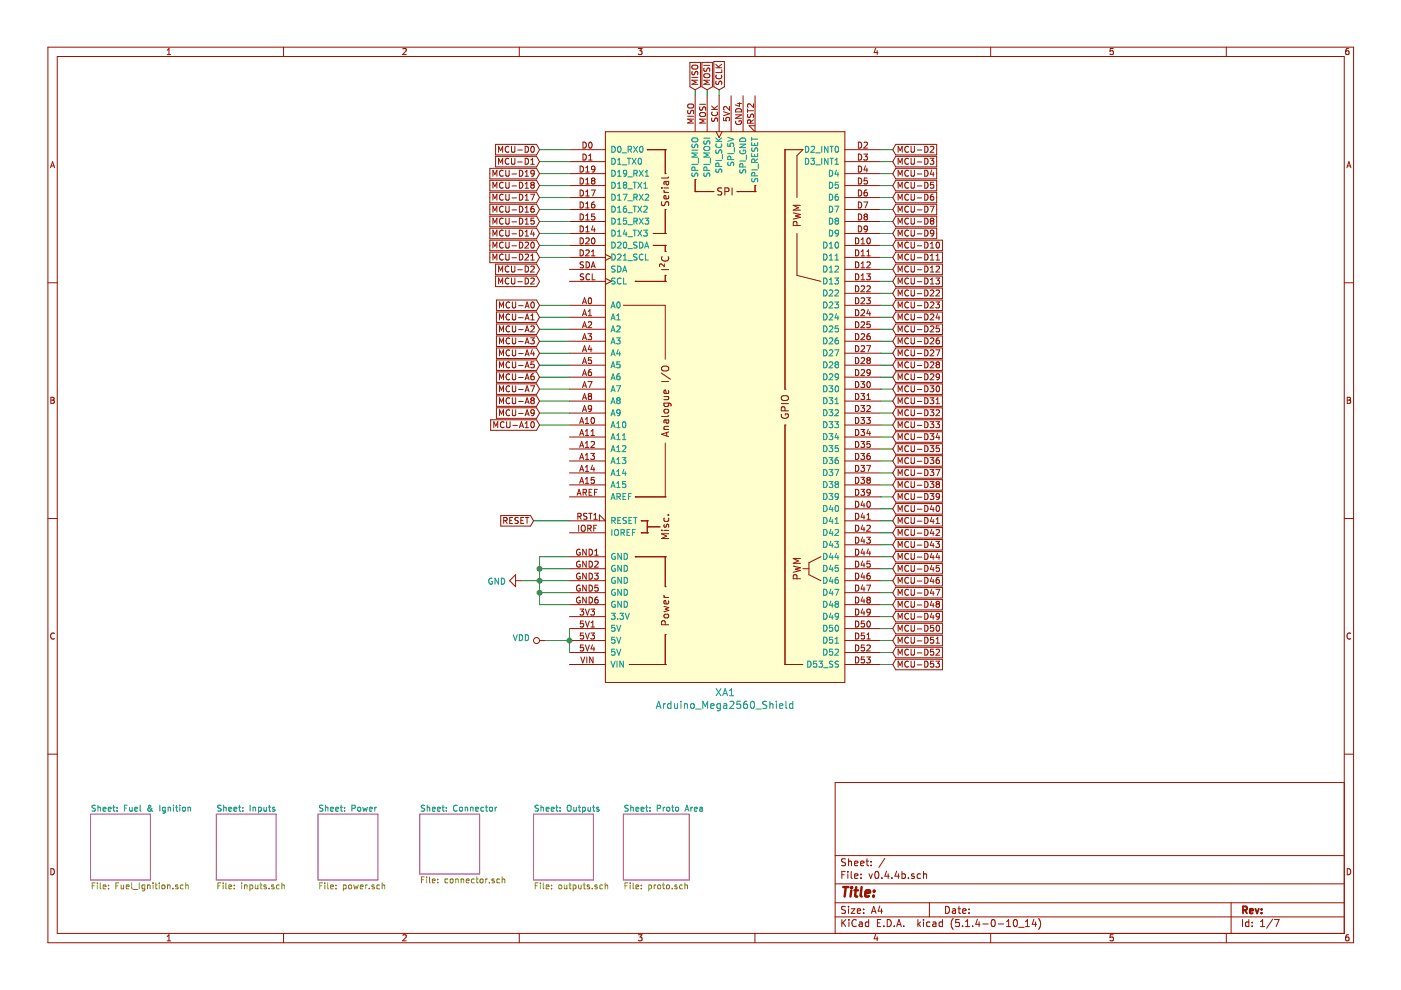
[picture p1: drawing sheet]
EESchema Schematic File Version 4
LIBS:v0.4.4b-cache
EELAYER 30 0
EELAYER END
$Descr A4 11693 8268
encoding utf-8
Sheet 1 7
Title ""
Date ""
Rev ""
Comp ""
Comment1 ""
Comment2 ""
Comment3 ""
Comment4 ""
$EndDescr
$Comp
L Arduino:Arduino_Mega2560_Shield XA1
U 1 1
P 6050 3400
F 0 "XA1" H 6050 1019 60  0000 C CNN
F 1 "Arduino_Mega2560_Shield" H 6050 913 60  0000 C CNN
F 2 "Shields:Arduino_Mega2560_Shield_IO_Only" H 6750 6150 60  0001 C CNN
F 3 "" H 6750 6150 60  0001 C CNN
	1    6050 3400
	1    0    0    -1  
$EndComp
$Sheet
S 750  6800 500  550 
U 5CD18C17
F0 "Fuel & Ignition" 50
F1 "Fuel_Ignition.sch" 50
$EndSheet
$Sheet
S 1800 6800 500  550 
U 5CD18D89
F0 "Inputs" 50
F1 "inputs.sch" 50
$EndSheet
$Sheet
S 2650 6800 500  550 
U 5CD18EC3
F0 "Power" 50
F1 "power.sch" 50
$EndSheet
$Sheet
S 3500 6800 500  500 
U 5CD19033
F0 "Connector" 50
F1 "connector.sch" 50
$EndSheet
$Sheet
S 4450 6800 500  550 
U 5CD191F5
F0 "Outputs" 50
F1 "outputs.sch" 50
$EndSheet
$Comp
L power:GND #PWR01
U 1 1
P 4350 4850
F 0 "#PWR01" H 4350 4600 50  0001 C CNN
F 1 "GND" V 4355 4722 50  0000 R CNN
F 2 "" H 4350 4850 50  0001 C CNN
F 3 "" H 4350 4850 50  0001 C CNN
	1    4350 4850
	0    1    1    0   
$EndComp
Wire Wire Line
	4750 4650 4500 4650
Wire Wire Line
	4500 4650 4500 4750
Wire Wire Line
	4500 4850 4350 4850
Wire Wire Line
	4750 5050 4500 5050
Wire Wire Line
	4500 5050 4500 4950
Connection ~ 4500 4850
Wire Wire Line
	4750 4950 4500 4950
Connection ~ 4500 4950
Wire Wire Line
	4500 4950 4500 4850
Wire Wire Line
	4750 4850 4500 4850
Wire Wire Line
	4750 4750 4500 4750
Connection ~ 4500 4750
Wire Wire Line
	4500 4750 4500 4850
Text GLabel 5800 750  1    50   Input ~ 0
MISO
Wire Wire Line
	5800 750  5800 800 
Text GLabel 4500 2550 0    50   Input ~ 0
MCU-A0
Wire Wire Line
	4500 2550 4750 2550
Text GLabel 4500 2650 0    50   Input ~ 0
MCU-A1
Text GLabel 4500 2750 0    50   Input ~ 0
MCU-A2
Text GLabel 4500 2850 0    50   Input ~ 0
MCU-A3
Text GLabel 4500 2950 0    50   Input ~ 0
MCU-A4
Text GLabel 4500 3050 0    50   Input ~ 0
MCU-A5
Text GLabel 4500 3150 0    50   Input ~ 0
MCU-A6
Text GLabel 4500 3250 0    50   Input ~ 0
MCU-A7
Text GLabel 4500 3350 0    50   Input ~ 0
MCU-A8
Wire Wire Line
	4500 2650 4750 2650
Wire Wire Line
	4750 2750 4500 2750
Wire Wire Line
	4500 2850 4750 2850
Wire Wire Line
	4750 2950 4500 2950
Wire Wire Line
	4500 3050 4750 3050
Wire Wire Line
	4750 3150 4500 3150
Wire Wire Line
	4500 3250 4750 3250
Wire Wire Line
	4750 3350 4500 3350
Text GLabel 7450 5450 2    50   Input ~ 0
MCU-D52
Text GLabel 7450 5350 2    50   Input ~ 0
MCU-D51
Text GLabel 7450 5250 2    50   Input ~ 0
MCU-D50
Text GLabel 7450 5150 2    50   Input ~ 0
MCU-D49
Text GLabel 7450 5050 2    50   Input ~ 0
MCU-D48
Text GLabel 7450 4950 2    50   Input ~ 0
MCU-D47
Text GLabel 7450 4850 2    50   Input ~ 0
MCU-D46
Text GLabel 7450 4750 2    50   Input ~ 0
MCU-D45
Text GLabel 7450 4650 2    50   Input ~ 0
MCU-D44
Text GLabel 7450 4550 2    50   Input ~ 0
MCU-D43
Text GLabel 7450 4450 2    50   Input ~ 0
MCU-D42
Text GLabel 7450 4350 2    50   Input ~ 0
MCU-D41
Text GLabel 7450 4250 2    50   Input ~ 0
MCU-D40
Text GLabel 7450 4150 2    50   Input ~ 0
MCU-D39
Text GLabel 7450 4050 2    50   Input ~ 0
MCU-D38
Text GLabel 7450 3950 2    50   Input ~ 0
MCU-D37
Text GLabel 7450 3850 2    50   Input ~ 0
MCU-D36
Text GLabel 7450 3750 2    50   Input ~ 0
MCU-D35
Text GLabel 7450 3650 2    50   Input ~ 0
MCU-D34
Text GLabel 7450 3550 2    50   Input ~ 0
MCU-D33
Text GLabel 7450 3450 2    50   Input ~ 0
MCU-D32
Text GLabel 7450 5550 2    50   Input ~ 0
MCU-D53
Wire Wire Line
	7350 5550 7450 5550
Wire Wire Line
	7450 5450 7350 5450
Wire Wire Line
	7350 5350 7450 5350
Wire Wire Line
	7450 5250 7350 5250
Wire Wire Line
	7350 5150 7450 5150
Wire Wire Line
	7450 5050 7350 5050
Wire Wire Line
	7350 4950 7450 4950
Wire Wire Line
	7450 4850 7350 4850
Wire Wire Line
	7350 4750 7450 4750
Wire Wire Line
	7450 4650 7350 4650
Wire Wire Line
	7350 4550 7450 4550
Wire Wire Line
	7450 4450 7350 4450
Wire Wire Line
	7350 4350 7450 4350
Wire Wire Line
	7450 4250 7350 4250
Wire Wire Line
	7350 4150 7450 4150
Wire Wire Line
	7450 4050 7350 4050
Wire Wire Line
	7350 3950 7450 3950
Wire Wire Line
	7450 3850 7350 3850
Wire Wire Line
	7350 3750 7450 3750
Wire Wire Line
	7450 3650 7350 3650
Wire Wire Line
	7350 3550 7450 3550
Wire Wire Line
	7450 3450 7350 3450
Text GLabel 7450 3250 2    50   Input ~ 0
MCU-D30
Text GLabel 7450 3150 2    50   Input ~ 0
MCU-D29
Text GLabel 7450 3050 2    50   Input ~ 0
MCU-D28
Text GLabel 7450 2950 2    50   Input ~ 0
MCU-D27
Text GLabel 7450 2850 2    50   Input ~ 0
MCU-D26
Text GLabel 7450 2750 2    50   Input ~ 0
MCU-D25
Text GLabel 7450 2650 2    50   Input ~ 0
MCU-D24
Text GLabel 7450 2550 2    50   Input ~ 0
MCU-D23
Text GLabel 7450 2450 2    50   Input ~ 0
MCU-D22
Text GLabel 7450 2350 2    50   Input ~ 0
MCU-D13
Text GLabel 7450 2250 2    50   Input ~ 0
MCU-D12
Text GLabel 7450 2150 2    50   Input ~ 0
MCU-D11
Text GLabel 7450 2050 2    50   Input ~ 0
MCU-D10
Text GLabel 7450 1950 2    50   Input ~ 0
MCU-D9
Text GLabel 7450 1850 2    50   Input ~ 0
MCU-D8
Text GLabel 7450 1750 2    50   Input ~ 0
MCU-D7
Text GLabel 7450 1650 2    50   Input ~ 0
MCU-D6
Text GLabel 7450 1550 2    50   Input ~ 0
MCU-D5
Text GLabel 7450 1450 2    50   Input ~ 0
MCU-D4
Text GLabel 7450 1350 2    50   Input ~ 0
MCU-D3
Text GLabel 7450 1250 2    50   Input ~ 0
MCU-D2
Text GLabel 7450 3350 2    50   Input ~ 0
MCU-D31
Wire Wire Line
	7350 1250 7450 1250
Wire Wire Line
	7450 1350 7350 1350
Wire Wire Line
	7350 1450 7450 1450
Wire Wire Line
	7450 1550 7350 1550
Wire Wire Line
	7350 1650 7450 1650
Wire Wire Line
	7450 1750 7350 1750
Wire Wire Line
	7350 1850 7450 1850
Wire Wire Line
	7450 1950 7350 1950
Wire Wire Line
	7350 2050 7450 2050
Wire Wire Line
	7450 2150 7350 2150
Wire Wire Line
	7350 2250 7450 2250
Wire Wire Line
	7450 2350 7350 2350
Wire Wire Line
	7350 3350 7450 3350
Wire Wire Line
	7450 3250 7350 3250
Wire Wire Line
	7350 3150 7450 3150
Wire Wire Line
	7450 3050 7350 3050
Wire Wire Line
	7350 2950 7450 2950
Wire Wire Line
	7450 2850 7350 2850
Wire Wire Line
	7350 2750 7450 2750
Wire Wire Line
	7450 2650 7350 2650
Wire Wire Line
	7350 2550 7450 2550
Wire Wire Line
	7450 2450 7350 2450
Text GLabel 4500 3450 0    50   Input ~ 0
MCU-A9
Text GLabel 4500 3550 0    50   Input ~ 0
MCU-A10
Wire Wire Line
	4500 3450 4750 3450
Wire Wire Line
	4750 3550 4500 3550
Text GLabel 5900 750  1    50   Input ~ 0
MOSI
Wire Wire Line
	5900 750  5900 800 
Text GLabel 6000 750  1    50   Input ~ 0
SCLK
Wire Wire Line
	6000 750  6000 800 
Text GLabel 4500 2350 0    50   Input ~ 0
MCU-D2
Text GLabel 4500 2250 0    50   Input ~ 0
MCU-D2
Text GLabel 4500 2150 0    50   Input ~ 0
MCU-D21
Text GLabel 4500 2050 0    50   Input ~ 0
MCU-D20
Text GLabel 4500 1950 0    50   Input ~ 0
MCU-D14
Text GLabel 4500 1850 0    50   Input ~ 0
MCU-D15
Text GLabel 4500 1750 0    50   Input ~ 0
MCU-D16
Text GLabel 4500 1650 0    50   Input ~ 0
MCU-D17
Text GLabel 4500 1550 0    50   Input ~ 0
MCU-D18
Text GLabel 4500 1450 0    50   Input ~ 0
MCU-D19
Text GLabel 4500 1350 0    50   Input ~ 0
MCU-D1
Text GLabel 4500 1250 0    50   Input ~ 0
MCU-D0
Wire Wire Line
	4500 1250 4750 1250
Wire Wire Line
	4750 1350 4500 1350
Wire Wire Line
	4500 1450 4750 1450
Wire Wire Line
	4750 1550 4500 1550
Wire Wire Line
	4500 1650 4750 1650
Wire Wire Line
	4750 1750 4500 1750
Wire Wire Line
	4500 1850 4750 1850
Wire Wire Line
	4750 1950 4500 1950
Wire Wire Line
	4500 2050 4750 2050
Wire Wire Line
	4750 2150 4500 2150
Text GLabel 4450 4350 0    50   Input ~ 0
RESET
Wire Wire Line
	4450 4350 4750 4350
$Comp
L power:VDD #PWR02
U 1 1
P 4550 5350
F 0 "#PWR02" H 4550 5200 50  0001 C CNN
F 1 "VDD" V 4568 5477 50  0000 L CNN
F 2 "" H 4550 5350 50  0001 C CNN
F 3 "" H 4550 5350 50  0001 C CNN
	1    4550 5350
	0    -1   -1   0   
$EndComp
Wire Wire Line
	4750 5250 4750 5350
Wire Wire Line
	4750 5450 4750 5350
Connection ~ 4750 5350
Wire Wire Line
	4550 5350 4750 5350
$Sheet
S 5200 6800 550  550 
U 5CDC3535
F0 "Proto Area" 50
F1 "proto.sch" 50
$EndSheet
$EndSCHEMATC
